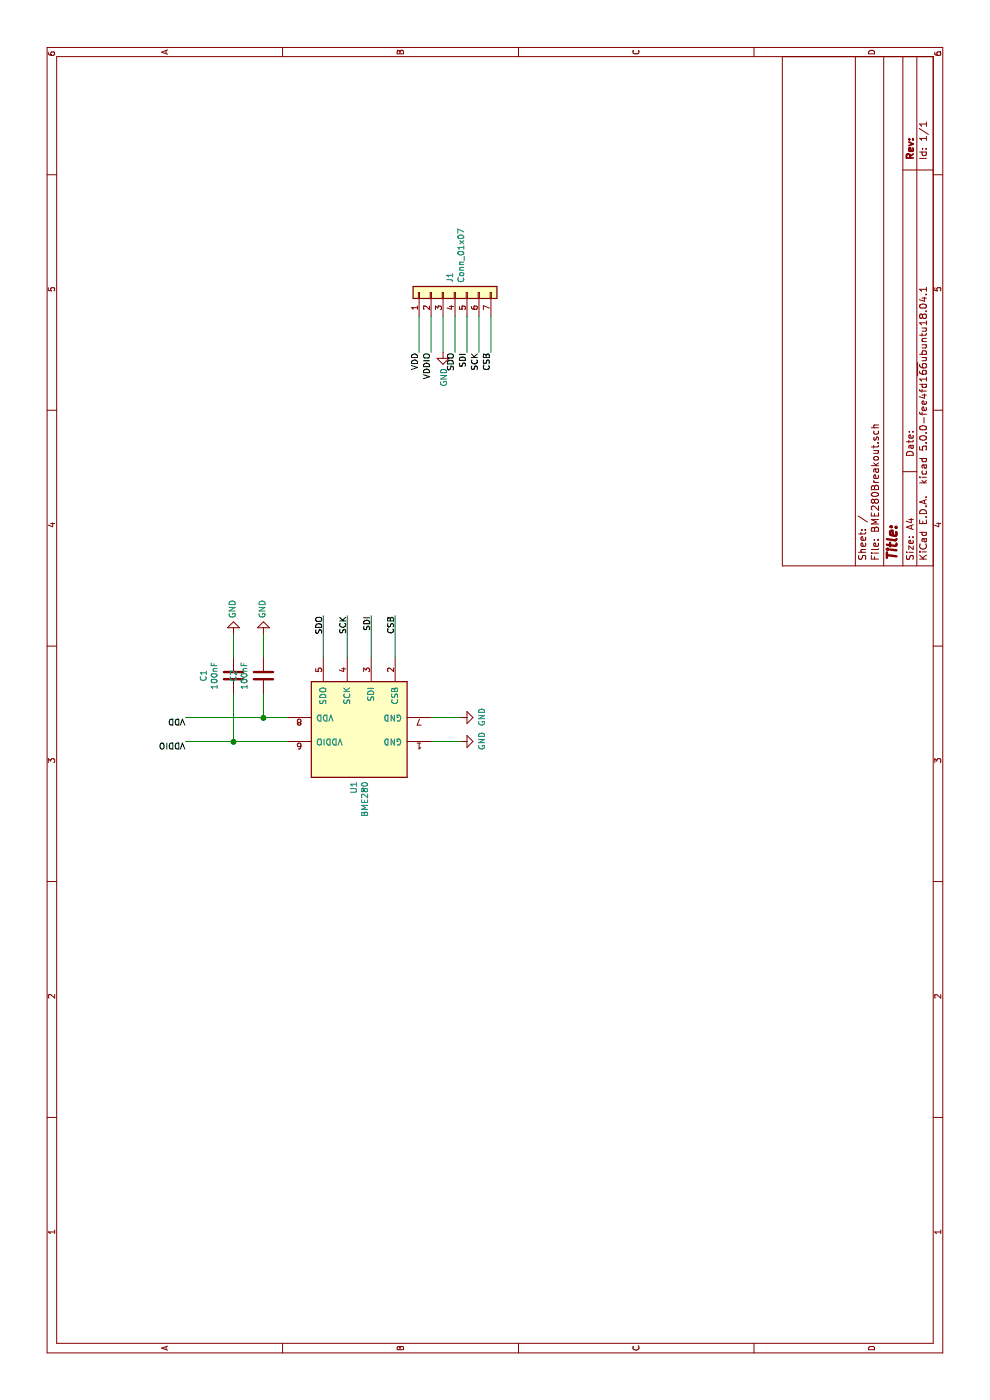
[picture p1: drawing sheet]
EESchema Schematic File Version 4
EELAYER 26 0
EELAYER END
$Descr A4 11693 8268
encoding utf-8
Sheet 1 1
Title ""
Date ""
Rev ""
Comp ""
Comment1 ""
Comment2 ""
Comment3 ""
Comment4 ""
$EndDescr
$Comp
L Sensor:BME280 U1
U 1 1
P 5600 3000
F 0 "U1" H 5170 3046 50  0000 R CNN
F 1 "BME280" H 5170 2955 50  0000 R CNN
F 2 "Package_LGA:Bosch_LGA-8_2.5x2.5mm_P0.65mm_ClockwisePinNumbering" H 5600 2800 50  0001 C CNN
F 3 "https://ae-bst.resource.bosch.com/media/_tech/media/datasheets/BST-BME280_DS001-11.pdf" H 5600 2800 50  0001 C CNN
	1    5600 3000
	1    0    0    -1  
$EndComp
Wire Wire Line
	5500 3600 5500 3850
Wire Wire Line
	5700 3600 5700 3850
$Comp
L power:GND #PWR0101
U 1 1
P 5500 3850
F 0 "#PWR0101" H 5500 3600 50  0001 C CNN
F 1 "GND" H 5505 3677 50  0000 C CNN
F 2 "" H 5500 3850 50  0001 C CNN
F 3 "" H 5500 3850 50  0001 C CNN
	1    5500 3850
	1    0    0    -1  
$EndComp
$Comp
L power:GND #PWR0102
U 1 1
P 5700 3850
F 0 "#PWR0102" H 5700 3600 50  0001 C CNN
F 1 "GND" H 5705 3677 50  0000 C CNN
F 2 "" H 5700 3850 50  0001 C CNN
F 3 "" H 5700 3850 50  0001 C CNN
	1    5700 3850
	1    0    0    -1  
$EndComp
Wire Wire Line
	5700 2400 5700 2200
Wire Wire Line
	5500 1950 5500 2400
Wire Wire Line
	5500 1950 5900 1950
Wire Wire Line
	5700 2200 5900 2200
Wire Wire Line
	5700 1550 5700 2200
Connection ~ 5700 2200
Wire Wire Line
	5500 1950 5500 1550
Connection ~ 5500 1950
$Comp
L Device:C C1
U 1 1
P 6050 1950
F 0 "C1" V 5798 1950 50  0000 C CNN
F 1 "100nF" V 5889 1950 50  0000 C CNN
F 2 "Capacitor_SMD:C_0805_2012Metric" H 6088 1800 50  0001 C CNN
F 3 "~" H 6050 1950 50  0001 C CNN
	1    6050 1950
	0    1    1    0   
$EndComp
Wire Wire Line
	6200 1950 6400 1950
Wire Wire Line
	6200 2200 6400 2200
Text Label 5500 1550 1    50   ~ 0
VDDIO
Text Label 5700 1550 1    50   ~ 0
VDD
$Comp
L power:GND #PWR0103
U 1 1
P 6400 1950
F 0 "#PWR0103" H 6400 1700 50  0001 C CNN
F 1 "GND" V 6405 1822 50  0000 R CNN
F 2 "" H 6400 1950 50  0001 C CNN
F 3 "" H 6400 1950 50  0001 C CNN
	1    6400 1950
	0    -1   -1   0   
$EndComp
$Comp
L power:GND #PWR0104
U 1 1
P 6400 2200
F 0 "#PWR0104" H 6400 1950 50  0001 C CNN
F 1 "GND" V 6405 2072 50  0000 R CNN
F 2 "" H 6400 2200 50  0001 C CNN
F 3 "" H 6400 2200 50  0001 C CNN
	1    6400 2200
	0    -1   -1   0   
$EndComp
$Comp
L Device:C C2
U 1 1
P 6050 2200
F 0 "C2" V 5798 2200 50  0000 C CNN
F 1 "100nF" V 5889 2200 50  0000 C CNN
F 2 "Capacitor_SMD:C_0805_2012Metric" H 6088 2050 50  0001 C CNN
F 3 "~" H 6050 2200 50  0001 C CNN
	1    6050 2200
	0    1    1    0   
$EndComp
$Comp
L Connector_Generic:Conn_01x07 J1
U 1 1
P 9250 3800
F 0 "J1" H 9330 3842 50  0000 L CNN
F 1 "Conn_01x07" H 9330 3751 50  0000 L CNN
F 2 "Connector_PinHeader_2.54mm:PinHeader_1x07_P2.54mm_Vertical" H 9250 3800 50  0001 C CNN
F 3 "~" H 9250 3800 50  0001 C CNN
	1    9250 3800
	1    0    0    -1  
$EndComp
Wire Wire Line
	9050 3500 8750 3500
Wire Wire Line
	9050 3600 8750 3600
Wire Wire Line
	9050 3700 8750 3700
Wire Wire Line
	9050 3900 8750 3900
Wire Wire Line
	9050 4000 8750 4000
Wire Wire Line
	9050 4100 8750 4100
Wire Wire Line
	9050 3800 8750 3800
Text Label 8750 3500 2    50   ~ 0
VDD
Text Label 8750 3600 2    50   ~ 0
VDDIO
$Comp
L power:GND #PWR0105
U 1 1
P 8750 3700
F 0 "#PWR0105" H 8750 3450 50  0001 C CNN
F 1 "GND" V 8755 3572 50  0000 R CNN
F 2 "" H 8750 3700 50  0001 C CNN
F 3 "" H 8750 3700 50  0001 C CNN
	1    8750 3700
	0    1    1    0   
$EndComp
Text Label 8750 3800 2    50   ~ 0
SDO
Text Label 8750 3900 2    50   ~ 0
SDI
Text Label 8750 4000 2    50   ~ 0
SCK
Text Label 8750 4100 2    50   ~ 0
CSB
Wire Wire Line
	6200 2700 6550 2700
Wire Wire Line
	6200 2900 6550 2900
Wire Wire Line
	6200 3100 6550 3100
Wire Wire Line
	6200 3300 6550 3300
Text Label 6550 2700 2    50   ~ 0
SDO
Text Label 6550 2900 2    50   ~ 0
SCK
Text Label 6550 3100 2    50   ~ 0
SDI
Text Label 6550 3300 2    50   ~ 0
CSB
$EndSCHEMATC
